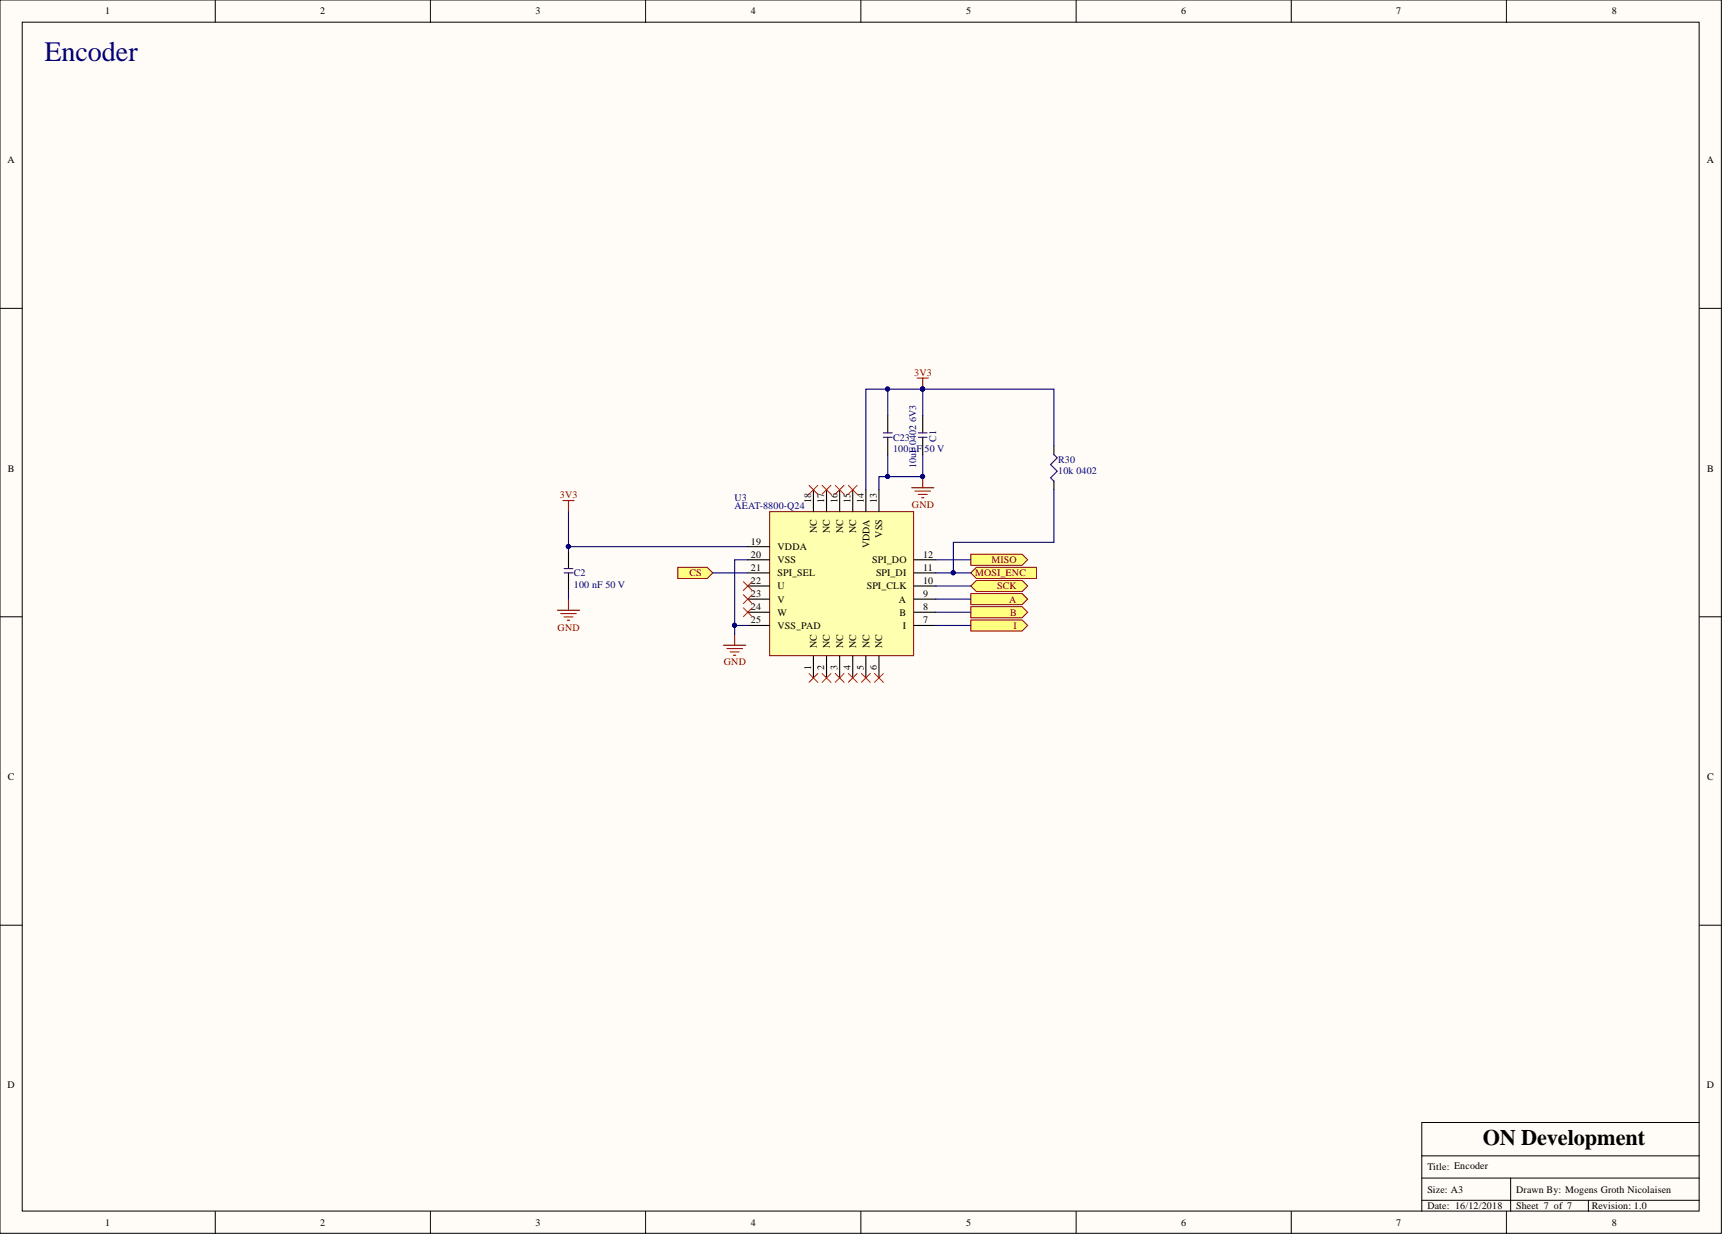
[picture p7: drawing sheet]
<svg xmlns="http://www.w3.org/2000/svg" width="393mm" height="282mm" viewBox="0 0 393 282" stroke-linecap="round" stroke-linejoin="round" font-family="sans-serif">
<g fill="#fffcf8" stroke="#000" stroke-width=".23">
<path d="M0 0h393v281.5h-393z"/>
<path d="M5.1 5.1h382.8v271.3h-382.8z"/>
</g>
<g fill="none" stroke="#000" stroke-width=".23">
<path d="M49.1 0v5.1M98.3 0v5.1M147.4 0v5.1M196.5 0v5.1M245.7 0v5.1M294.8 0v5.1M343.9 0v5.1M0 70.4h5.1M388 70.4h5M0 140.8h5.1M388 140.8h5M0 211.2h5.1"/>
<path d="M388 211.2h5M388 256.2h-63.4v7.6M49.1 276.5v5.1M98.3 276.5v5.1M147.4 276.5v5.1M196.5 276.5v5.1M245.7 276.5v5.1M294.8 276.5v5.1M324.6 268.9h63.4M324.6 273.9h63.4M343.9 276.5v5.1M344.9 268.9v7.6"/>
<path d="M362.6 273.9v2.6M388 263.8h-63.4v12.7"/>
</g>
<g fill="none" stroke="#800000" stroke-width=".25">
<path d="M208.1 111.3h5.1M208.9 112.1h3.5M209.6 112.8h2.1M210.4 113.6h.5M210.6 108.8v2.5M127.2 139.3h5.1M129.8 136.7v2.6M128 140h3.6M128.8 140.8h2M129.5 141.6h.5M165.2 147.3h5.1M165.9 148h3.6"/>
<path d="M166.7 148.8h2M167.5 149.6h.5M167.7 144.7v2.6"/>
</g>
<circle cx="210.6" cy="108.7" r=".47" fill="#000080" stroke="#000080" stroke-width=".23"/>
<g fill="#ffff80" stroke="#800000" stroke-width=".23">
<path d="M221.6 126.5h11.7l1.3 1.3-1.3 1.2h-11.7z" fill-rule="evenodd"/>
<path d="M222.9 129.5h13.7v2.5h-13.7l-1.3-1.2z" fill-rule="evenodd"/>
<path d="M222.9 132.5h10.4l1.3 1.2-1.3 1.3h-10.4l-1.3-1.3z" fill-rule="evenodd"/>
<path d="M154.7 129.5h6.8l1.2 1.3-1.2 1.2h-6.8z" fill-rule="evenodd"/>
<path d="M221.6 135.5h11.7l1.3 1.2-1.3 1.3h-11.7z" fill-rule="evenodd"/>
<path d="M221.6 138.5h11.7l1.3 1.2-1.3 1.3h-11.7z" fill-rule="evenodd"/>
<path d="M221.6 141.5h11.7l1.3 1.3-1.3 1.2h-11.7z" fill-rule="evenodd"/>
</g>
<path d="M210.6 94.8v4M210.6 99.8v4" fill="none" stroke="#000" stroke-width=".25"/>
<path d="M209.7 99.8h1.9M209.7 98.8h1.9" fill="none" stroke="#30007b" stroke-width=".25"/>
<path d="M175.7 116.8h32.9v32.9h-32.9z" fill="#ffffb0" stroke="#800000" stroke-width=".23"/>
<g fill="none" stroke="#000" stroke-width=".25">
<path d="M202.7 94.8v4M202.7 99.8v4M185.7 111.8v5M188.7 111.8v5M191.7 111.8v5M194.7 111.8v5M197.7 111.8v5M200.7 111.8v5M240.6 101.8v2M240.6 109.8v2M129.8 125.8v4M129.8 130.8v4"/>
<path d="M170.7 139.7h5M170.7 136.7h5M170.7 133.7h5M170.7 130.8h5M170.7 127.8h5M170.7 124.8h5M208.6 139.7h5M208.6 136.7h5M208.6 133.7h5M208.6 130.8h5M208.6 127.8h5M170.7 142.8h5"/>
<path d="M185.7 149.7v5M188.7 149.7v5M191.7 149.7v5M194.7 149.7v5M197.7 149.7v5M200.7 149.7v5M208.6 142.8h5"/>
</g>
<g fill="none" stroke="#f00" stroke-width=".23">
<path d="M184.7 110.8l2 2M186.7 110.8l-2 2M187.7 110.8l2 2M189.7 110.8l-2 2M190.7 110.8l2 2M192.7 110.8l-2 2M193.7 110.8l2 2M195.7 110.8l-2 2M169.7 138.7l2 2M169.7 132.7l2 2.1M169.7 135.7l2 2.1M171.7 132.7l-2 2.1"/>
<path d="M171.7 135.7l-2 2.1M171.7 138.7l-2 2M184.7 153.7l2 2M186.7 153.7l-2 2M187.7 153.7l2 2M189.7 153.7l-2 2M190.7 153.7l2 2M192.7 153.7l-2 2M193.7 153.7l2 2M195.7 153.7l-2 2M196.7 153.7l2 2M198.7 153.7l-2 2"/>
<path d="M199.6 153.7l2.1 2M201.7 153.7l-2.1 2"/>
</g>
<path d="M201.7 98.8h2M201.7 99.8h2M240.6 103.8l.8 .7-1.6 1.5 1.6 1.5-1.6 1.6 .8 .7M128.8 129.8h2M128.8 130.8h2" fill="none" stroke="#30007b" stroke-width=".25"/>
<path d="M209.4 86.3h2.5M210.6 86.3v2.5M128.5 114.2h2.6M129.8 114.2v2.6" fill="none" stroke="#800000" stroke-width=".25"/>
<g fill="#000080" stroke="#000080" stroke-width=".23">
<circle cx="210.6" cy="88.8" r=".47"/>
<circle cx="202.6" cy="88.8" r=".47"/>
<circle cx="217.6" cy="130.7" r=".47"/>
<circle cx="210.6" cy="108.7" r=".47"/>
<circle cx="202.6" cy="108.7" r=".47"/>
<circle cx="167.7" cy="142.7" r=".47"/>
<circle cx="129.7" cy="124.7" r=".47"/>
</g>
<g fill="none" stroke="#000080" stroke-width=".25">
<path d="M202.7 88.8v6M210.6 88.8h-12.9v23M210.6 88.8h30v13M210.6 88.8v6M129.8 116.8v8M202.7 103.8v5h7.9v-5M202.7 108.8h-2v3M240.6 111.8v12h-23v7M129.8 134.8v1.9M162.7 130.8h8M170.7 124.8h-40.9v1M170.7 127.8h-3v15"/>
<path d="M213.6 130.8h8M213.6 127.8h8M213.6 133.7h8M213.6 136.7h8M213.6 139.7h8M170.7 142.8h-3v1.9M213.6 142.8h8"/>
</g>
<text font-size="6.4" fill="#000080" x="10.1" y="13.9">Encoder</text>
<text font-size="5.1" x="338.5" y="261.4">ON Development</text>
<g font-size="2.3">
<text x="24" y="3.3">1</text>
<text x="73.1" y="3.3">2</text>
<text x="122.2" y="3.3">3</text>
<text x="171.4" y="3.3">4</text>
<text x="220.5" y="3.3">5</text>
<text x="269.6" y="3.3">6</text>
<text x="318.8" y="3.3">7</text>
<text x="367.9" y="3.3">8</text>
<text x="1.7" y="37.2">A</text>
<text x="389.7" y="37.2">A</text>
<text x="1.8" y="107.6">B</text>
<text x="389.8" y="107.6">B</text>
<text x="185.2" y="114.7" transform="rotate(-90 185.2 114.7)">18</text>
<text x="188.2" y="114.7" transform="rotate(-90 188.2 114.7)">17</text>
<text x="191.2" y="114.7" transform="rotate(-90 191.2 114.7)">16</text>
<text x="194.2" y="114.7" transform="rotate(-90 194.2 114.7)">15</text>
<text x="197.2" y="114.7" transform="rotate(-90 197.2 114.7)">14</text>
<text x="200.2" y="114.7" transform="rotate(-90 200.2 114.7)">13</text>
<text x="171.4" y="124.3">19</text>
<text x="177.5" y="125.6">VDDA</text>
<text x="186.5" y="121.8" transform="rotate(-90 186.5 121.8)">NC</text>
<text x="189.4" y="121.8" transform="rotate(-90 189.4 121.8)">NC</text>
<text x="192.5" y="121.8" transform="rotate(-90 192.5 121.8)">NC</text>
<text x="195.4" y="121.8" transform="rotate(-90 195.4 121.8)">NC</text>
<text x="198.5" y="125.1" transform="rotate(-90 198.5 125.1)">VDDA</text>
<text x="201.4" y="122.8" transform="rotate(-90 201.4 122.8)">VSS</text>
<text x="171.4" y="127.2">20</text>
<text x="171.4" y="130.3">21</text>
<text x="177.5" y="128.5">VSS</text>
<text x="177.5" y="131.6">SPI_SEL</text>
<text x="199.1" y="128.5">SPI_DO</text>
<text x="200" y="131.6">SPI_DI</text>
<text x="210.7" y="130.3">11</text>
<text x="210.7" y="127.2">12</text>
<text x="171.4" y="133.2">22</text>
<text x="171.4" y="136.3">23</text>
<text x="177.5" y="134.5">U</text>
<text x="177.5" y="137.6">V</text>
<text x="197.9" y="134.5">SPI_CLK</text>
<text x="205.2" y="137.6">A</text>
<text x="210.7" y="136.3">9</text>
<text x="210.7" y="133.2">10</text>
<text x="171.4" y="139.3">24</text>
<text x="171.4" y="142.2">25</text>
<text x="177.5" y="140.5">W</text>
<text x="177.5" y="143.5">VSS_PAD</text>
<text x="205.3" y="140.5">B</text>
<text x="206.1" y="143.5">I</text>
<text x="210.7" y="142.2">7</text>
<text x="210.7" y="139.3">8</text>
<text x="186.5" y="148" transform="rotate(-90 186.5 148)">NC</text>
<text x="189.4" y="148" transform="rotate(-90 189.4 148)">NC</text>
<text x="192.5" y="148" transform="rotate(-90 192.5 148)">NC</text>
<text x="195.4" y="148" transform="rotate(-90 195.4 148)">NC</text>
<text x="198.5" y="148" transform="rotate(-90 198.5 148)">NC</text>
<text x="201.4" y="148" transform="rotate(-90 201.4 148)">NC</text>
<text x="185.2" y="152.9" transform="rotate(-90 185.2 152.9)">1</text>
<text x="188.2" y="152.9" transform="rotate(-90 188.2 152.9)">2</text>
<text x="191.2" y="152.9" transform="rotate(-90 191.2 152.9)">3</text>
<text x="194.2" y="152.9" transform="rotate(-90 194.2 152.9)">4</text>
<text x="197.2" y="152.9" transform="rotate(-90 197.2 152.9)">5</text>
<text x="200.2" y="152.9" transform="rotate(-90 200.2 152.9)">6</text>
<text x="1.8" y="178">C</text>
<text x="389.8" y="178">C</text>
<text x="1.7" y="248.4">D</text>
<text x="389.7" y="248.4">D</text>
<text x="325.9" y="267.1">Title: Encoder</text>
<text x="325.9" y="272.2">Size: A3</text>
<text x="325.9" y="276">Date: 16/12/2018</text>
<text x="346.1" y="276">Sheet 7 of 7</text>
<text x="346.1" y="272.2">Drawn By: Mogens Groth Nicolaisen</text>
<text x="363.4" y="276">Revision: 1.0</text>
<text x="24" y="279.8">1</text>
<text x="73.1" y="279.8">2</text>
<text x="122.2" y="279.8">3</text>
<text x="171.4" y="279.8">4</text>
<text x="220.5" y="279.8">5</text>
<text x="269.6" y="279.8">6</text>
<text x="318.8" y="279.8">7</text>
<text x="367.9" y="279.8">8</text>
</g>
<g font-size="2.3" fill="#800000">
<text x="208.7" y="85.8">3V3</text>
<text x="127.8" y="113.7">3V3</text>
<text x="208.2" y="115.9">GND</text>
<text x="157.4" y="131.6">CS</text>
<text x="222.6" y="131.6">MOSI_ENC</text>
<text x="226.4" y="128.5">MISO</text>
<text x="227.6" y="134.5">SCK</text>
<text x="230.4" y="137.6">A</text>
<text x="127.3" y="143.9">GND</text>
<text x="230.6" y="140.5">B</text>
<text x="231.3" y="143.5">I</text>
<text x="165.2" y="151.9">GND</text>
</g>
<g font-size="2.3" fill="#000080">
<text x="203.9" y="100.6">C23</text>
<text x="209.1" y="96.4" transform="rotate(-90 209.1 96.4)">6V3</text>
<text x="213.7" y="100.8" transform="rotate(-90 213.7 100.8)">C1</text>
<text x="203.9" y="103.1">100 nF 50 V</text>
<text x="209.1" y="106.9" transform="rotate(-90 209.1 106.9)">10uF 0402</text>
<text x="241.6" y="105.6">R30</text>
<text x="241.6" y="108.1">10k 0402</text>
<text x="167.7" y="114.3">U3</text>
<text x="167.7" y="116.3">AEAT-8800-Q24</text>
<text x="131" y="131.6">C2</text>
<text x="131" y="134.1">100 nF 50 V</text>
</g>
</svg>
